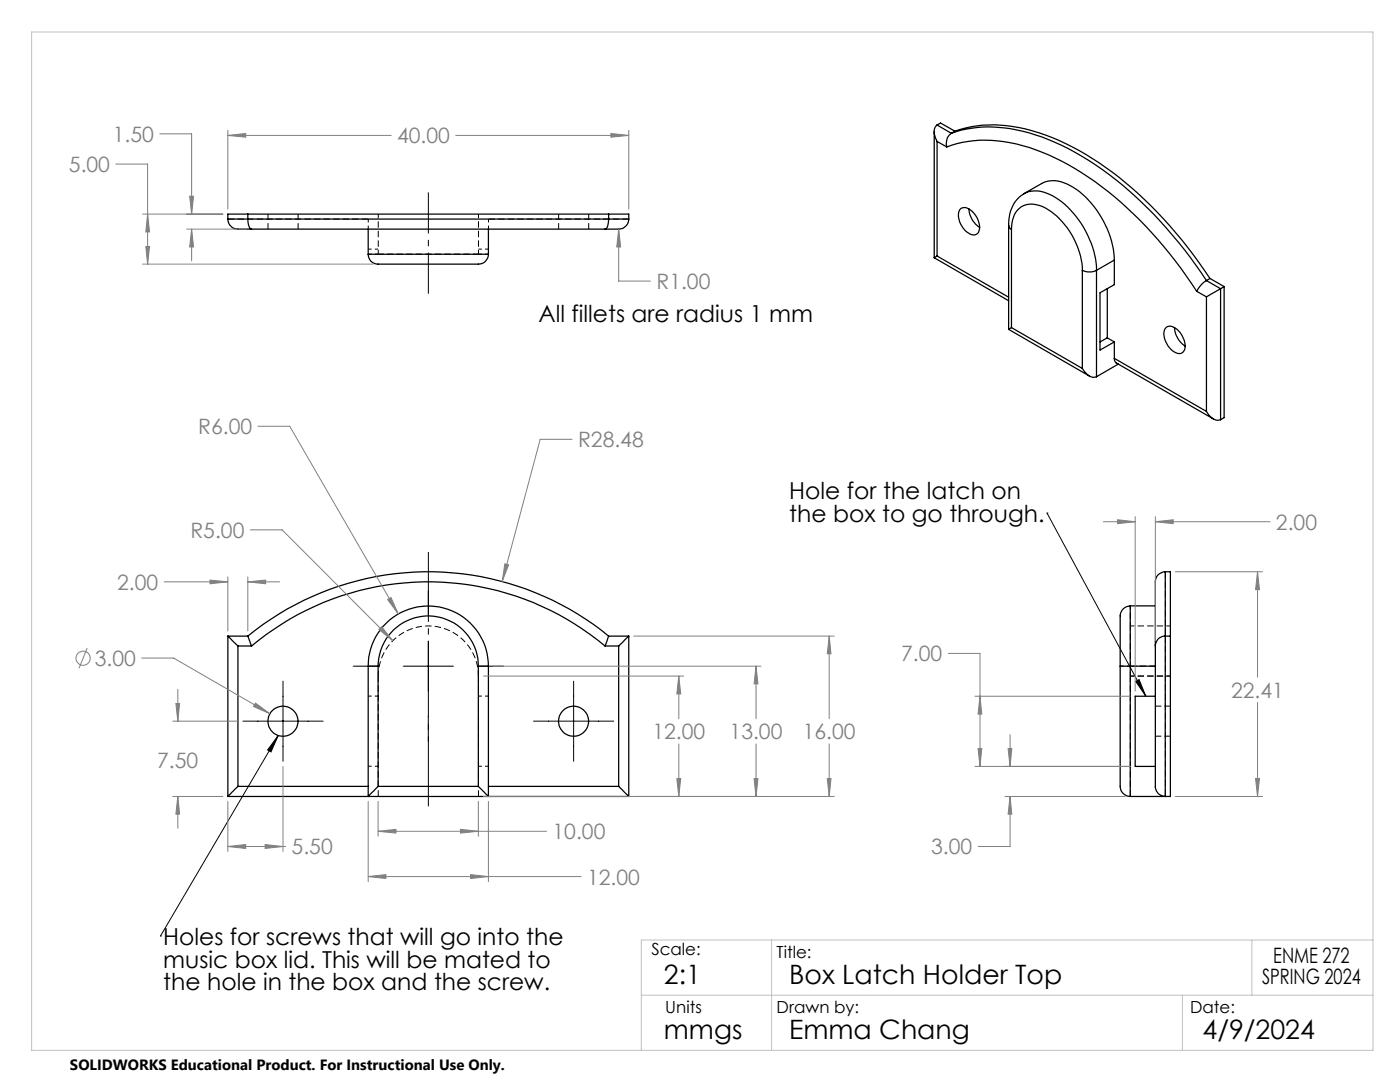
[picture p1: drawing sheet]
<svg xmlns="http://www.w3.org/2000/svg" width="279mm" height="216mm" viewBox="0 0 279 216" stroke-linecap="round" stroke-linejoin="round" font-family="sans-serif">
<path d="M53.5 42.7v3M59.5 45.7v-3M111.5 42.7v3M117.5 45.7v-3M75.5 158.9v-24M95.5 158.9v-24M225.6 158.9v-24M230.6 146.9h3M233.6 140.9h-3" fill="none" stroke="#000" stroke-width=".2" stroke-dasharray="1.3 .6" stroke-dashoffset=".1" stroke-linecap="butt"/>
<path d="M95.5 50.7h-20M95.5 134.9a10 10 0 0 0-10-10 10 10 0 0 0-10 10" fill="none" stroke="#000" stroke-width=".2" stroke-dasharray="1.3 .6" stroke-dashoffset=".2" stroke-linecap="butt"/>
<path d="M73.5 45.7v-2M75.5 49.7h-2M75.5 50.7h-2M97.5 49.7h-2M97.5 43.7v2M97.5 50.7h-2M75.5 138.9h-2M97.5 138.9h-2M225.6 132.9h-2M75.5 152.9h-2M97.5 152.9h-2" fill="none" stroke="#000" stroke-width=".2" stroke-dasharray="1.3 .6" stroke-dashoffset=".6" stroke-linecap="butt"/>
<g fill="none" stroke="#000" stroke-width=".25">
<path d="M186.4 26.2v25.2M187 24.9a2.59 2.59 0 0 0 0 3.3M187 28.2v22.9M187 28.2l1.9 1.1M187 24.9l2.9 1.7M187 24.9l.7-.3 2.9 1.6M188.9 29.3a25.1 25.1 0 0 1 17.8 .6 59 59 0 0 1 22 15.3 88.3 88.3 0 0 1 10.1 12.9M189.9 26.6a25.4 25.4 0 0 1 16.7 .3 57.6 57.6 0 0 1 22.5 14.7 90.2 90.2 0 0 1 11.7 14.4M189.9 26.6a2.32 2.32 0 0 0-1 2.7M190.6 26.2a25.4 25.4 0 0 1 16.7 .3 59.4 59.4 0 0 1 23.8 16 89.7 89.7 0 0 1 10.4 13.1M190.6 26.2l-.7 .4M204.4 38.6l3.5-2a5.6 5.6 0 0 1 5.7 .4 18.7 18.7 0 0 1 8.8 14.9"/>
<path d="M45.5 43.7a2.05 2.05 0 0 0 2 2h2.7M45.5 43.7h4M49.5 43.7h72M49.5 43.7a2.16 2.16 0 0 0 .7 2M49.5 42.7h72M49.5 42.7h-4v1M49.5 42.7v1M50.2 45.7h70.6M73.5 50.7h24M73.5 50.7a2.2 2.2 0 0 0 2.8 2h18.7a2.09 2.09 0 0 0 2.5-2M73.5 45.7v5M97.5 45.7v5"/>
<path d="M121.5 43.7a3.1 3.1 0 0 1-.5 1.9l-.2 .1M121.5 42.7h4v1M121.5 42.7v1M121.5 43.7h4M125.5 43.7a2.05 2.05 0 0 1-2 2h-2.7M186.4 51.4l14.9 8.6M187 51.1l-.6 .3M187 51.1l14.3 8.2M191.7 41.7a2.12 2.12 0 0 1 2.8 1 3.2 3.2 0 0 1 .5 4 2.27 2.27 0 0 1-2.8-1.3 3.3 3.3 0 0 1-.5-3.7zM193.4 41.7a4.6 4.6 0 0 0 2.1 3.7M201.3 44.9a6.6 6.6 0 0 1 3.6-6.5 6.8 6.8 0 0 1 6.4 1.4 18.9 18.9 0 0 1 7.5 14.1M201.3 44.9l.1 .5 .5 .4"/>
<path d="M201.3 44.9v20.8M201.9 45.8a4.7 4.7 0 0 1 2.6-4.8 6.2 6.2 0 0 1 5.9 1.7 15.7 15.7 0 0 1 5.6 11.2M201.9 45.8v19.6M216 53.9a3.3 3.3 0 0 0 2.8 0M216 53.9v19.6M218.8 53.9v21.3M221 57.6v9.8M222.4 51.9v4.9l-2.9 1.6v11.5l2.9-1.7M222.4 51.9l-3.6 2M238.8 58.1l2 1.1M240.8 56a4.9 4.9 0 0 0-2 2.1M240.8 59.2v22.9"/>
<path d="M240.8 56l2.8 1.6M241.5 55.6l-.7 .4M241.5 55.6l2.8 1.6M243.6 57.6l-2.8 1.6M243.6 57.6v26.1M244.3 57.2l-.7 .4M244.3 57.2v26.1l-.7 .4M201.3 65.7l16.1 9.3M201.9 65.4l-.6 .3M201.9 65.4l14.1 8.1M216 73.5a2.77 2.77 0 0 0 2.6 1.7h.2M221 67.4l1.4 .8"/>
<path d="M221 67.4l-1.5 .8M222.4 71.5l.1 .6 .3 .3 19.4 11.2M222.4 68.2v3.3M222.4 71.5l18.4 10.6M223.2 72.6l-4.4 2.6M232.7 65.3a2.14 2.14 0 0 1 2.8 1.1 3.5 3.5 0 0 1 .6 3.8 1.9 1.9 0 0 1-2.7-.8 3.7 3.7 0 0 1-.8-3.9zM234.4 65.4a4.9 4.9 0 0 0 2.1 3.6M240.8 82.1a2.48 2.48 0 0 0 2.8 1.6M232.6 114.1a2.14 2.14 0 0 0-2 2.6v12.2M232.6 114.1h1v12.8M232.6 114.1v12.8M45.5 126.9l2 2"/>
<path d="M45.5 126.9h4M45.5 126.9v32M47.5 128.9v28M47.5 128.9h2.7M49.5 126.9l.7 2M49.5 126.9a56.9 56.9 0 0 1 72 0M50.2 128.9a55 55 0 0 1 70.6 0M73.5 132.9a12 12 0 0 1 12-12 12 12 0 0 1 12 12M73.5 132.9h2M73.5 132.9v26l2-2M75.5 132.9a10 10 0 0 1 10-10 10 10 0 0 1 10 10M75.5 132.9v24"/>
<path d="M95.5 132.9h2M95.5 132.9v24M97.5 132.9v26l-2-2M120.8 128.9h2.7M121.5 126.9l-.7 2M121.5 126.9h4M123.5 128.9v28M125.5 126.9l-2 2M125.5 126.9v32M223.6 132.9h2M223.6 132.9v24a2.05 2.05 0 0 0 2 2M225.6 120.9a2.34 2.34 0 0 0-2 3v9"/>
<path d="M225.6 120.9v12M225.6 120.9h5M225.6 132.9v26M225.6 132.9h5M230.6 138.9h-4v14h4M232.6 126.9v32a1.99 1.99 0 0 1-2-2v-28M232.6 126.9a1.93 1.93 0 0 0-2 2M232.6 126.9h1M233.6 126.9v32h-8M45.5 158.9h80M47.5 156.9l-2 2M47.5 156.9h26"/>
<path d="M75.5 156.9h20M97.5 156.9h26M123.5 156.9l2 2"/>
<circle cx="56.5" cy="143.9" r="3"/>
<circle cx="114.5" cy="143.9" r="3"/>
</g>
<path d="M73.5 43.7h-28M125.5 43.7h-28M225.6 132.9h5" fill="none" stroke="#000" stroke-width=".2" stroke-dasharray="1.3 .6" stroke-linecap="butt"/>
<path d="M75.5 50.7v-8M95.5 50.7v-8M225.6 134.9h8M225.6 134.9v-10M233.6 124.9h-8" fill="none" stroke="#000" stroke-width=".2" stroke-dasharray="1.3 .6" stroke-dashoffset=".4" stroke-linecap="butt"/>
<path d="M232.6 126.9v-12.8M232.6 158.9v-32" fill="none" stroke="#000" stroke-width=".2" stroke-dasharray="1.3 .6" stroke-dashoffset="-.1" stroke-linecap="butt"/>
<path d="M225.6 124.9v-4" fill="none" stroke="#000" stroke-width=".2" stroke-dasharray="1.3 .6" stroke-dashoffset=".5" stroke-linecap="butt"/>
<g fill="none" stroke="#808080" stroke-width=".2">
<path d="M23.1 32.7h6.4v20M31.9 26.7h6.3v16M37.9 39.2h.7l-.4 3.5zM45.5 27l3.5-.4v.8zM45.5 26v15.7M45.5 27h32.6M90.9 27h34.6M121.9 26.6l3.6 .4-3.6 .4zM125.5 26v15.7M28.5 52.7h46M28.5 42.7h16M29.1 49.2h.7l-.3 3.5z"/>
<path d="M29.5 42.7l.3 3.6h-.7zM37.3 45.7h11.9M38.2 45.7l.4 3.6h-.7zM38.2 45.7v6.4M123.5 45.7l.4 3.6h-.8zM123.5 45.7v10.4h6.3M51.5 85.1h6.3l21.7 37.4M114.2 87.7h-6.4l-7.6 28.3M32.8 116.1h12.7M41.9 115.7l3.6 .4-3.6 .4zM45.5 115.1v10.8M49.5 116.1l3.5-.4v.8z"/>
<path d="M49.5 115.1v10.8M49.5 116.1h6.3M50 105.7h6.3l22.1 22.1M77.4 119.6l.6-.4 1.5 3.3zM100.8 112.5l.7 .2-1.3 3.3zM220.2 104.1h6.4M223 103.7l3.6 .4-3.6 .4zM226.6 103.1v34.8M230.6 104.1l3.5-.4v.8zM230.6 103.1v24.8M230.6 104.1h22.9M234.6 114.1h17.4"/>
<path d="M251 114.1l.4 3.6h-.8zM251 114.1v21M17.4 129.3l-1.6 4.1M28.3 131.3h6.3l19.3 11.1M35.5 137.5v6.4M75.6 125.6l.6-.5 2.2 2.7zM96.5 134.9h40M98.5 132.9h53.4M126.5 126.9h40M135.5 134.9l.4 3.6h-.8zM135.5 134.9v8.5M150.9 132.9l.4 3.6h-.8z"/>
<path d="M150.9 132.9v10.5M165.5 126.9l.3 3.6h-.7zM165.5 126.9v16.5M189.2 130.4h6.4v22.5M194.6 138.9h31M195.6 138.9l.3 3.6h-.7zM34.5 158.9h10M34.5 143.9h13M35.1 140.4h.7l-.3 3.5zM35.5 158.9l.3 3.6h-.7zM35.5 158.9v6.4M45.5 159.9v10"/>
<path d="M51 140.3l2.9 2.1-3.3-1.4zM56.5 152.9v17M73.5 159.9v16M75.5 159.9v7M95.5 159.9v7M96.5 158.9h70M97.5 159.9v16M135.1 155.4h.8l-.4 3.5zM135.5 148.4v10.5M150.5 155.4h.8l-.4 3.5zM150.9 148.4v10.5M165.1 155.4h.7l-.3 3.5z"/>
<path d="M165.5 148.4v10.5M194.6 152.9h31M195.2 149.4h.7l-.3 3.5zM200.6 158.9h24M201.2 149.4h.7l-.3 3.5zM201.6 158.9l.3 3.6h-.7zM201.6 158.9v10h-6.4M201.6 146.6v6.3M234.6 158.9h17.4M250.6 155.4h.8l-.4 3.5zM251 140.2v18.7M45.5 168.9l3.5-.4v.8z"/>
<path d="M45.5 168.9h11.5M52.9 168.5l3.6 .4-3.6 .4zM73.5 174.9l3.5-.4v.8zM73.5 174.9h42.5M75.5 165.9l3.5-.4v.7zM75.5 165.9h33.6M91.9 165.5l3.6 .4-3.6 .3zM93.9 174.5l3.6 .4-3.6 .4z"/>
<circle cx="16.6" cy="131.4" r="1.41"/>
</g>
<g fill="none" stroke="#000" stroke-width=".2">
<path d="M85.5 117.9v5M209 102.4h.1M209 102.4l19.7 36.5M56.5 135.9v16M70.5 132.9h5M80.5 132.9h10M85.5 127.9v10M95.5 132.9h5M114.5 135.9v16M226.7 136l.6-.4 1.4 3.3zM48.5 143.9h16M55.5 146.8l-1.4 3.2-.7-.4z"/>
<path d="M55.5 146.8l-23.5 40M85.5 142.9v5M106.5 143.9h16M32 186.8h.1"/>
</g>
<path d="M85.5 110.1v50.8" fill="none" stroke="#000" stroke-width=".2" stroke-dasharray="15.2 1.3 1.3 1.3" stroke-dashoffset="1.3" stroke-linecap="butt"/>
<path d="M85.5 58.6v-20.2" fill="none" stroke="#000" stroke-width=".2" stroke-dasharray="15.2 1.3 1.3 1.3" stroke-dashoffset="7" stroke-linecap="butt"/>
<path d="M6.3 6.4h267.7v203.2h-267.7zM128 198.6h146M154 187.6v22M236 198.6v11M249.8 187.6v11M274 187.6h-146v22" fill="none" stroke="#c0c0c0" stroke-width=".2"/>
<path d="M55.5 146.8l-1.4 3.2-.7-.4zM226.7 136l.6-.4 1.4 3.3z" fill="#000"/>
<path d="M51 140.3l-.4 .7 3.3 1.4zM100.8 112.5l-.6 3.5 1.3-3.3zM77.4 119.6l2.1 2.9-1.5-3.3zM75.6 125.6l2.8 2.2-2.2-2.7zM150.9 132.9l.4 3.6h-.8zM150.5 155.4h.8l-.4 3.5zM73.5 174.9l3.5-.4v.8zM93.9 174.5l3.6 .4-3.6 .4zM41.9 115.7l3.6 .4-3.6 .4zM49.5 116.1l3.5-.4v.8zM135.5 134.9l.4 3.6h-.8zM135.1 155.4h.8l-.4 3.5zM75.5 165.9l3.5-.4v.7zM91.9 165.5l3.6 .4-3.6 .3zM165.5 126.9l.3 3.6h-.7zM165.1 155.4h.7l-.3 3.5zM52.9 168.5l3.6 .4-3.6 .4zM45.5 168.9l3.5-.4v.8zM35.1 140.4h.7l-.3 3.5zM35.5 158.9l.3 3.6h-.7zM195.2 149.4h.7l-.3 3.5zM195.6 138.9l.3 3.6h-.7zM223 103.7l3.6 .4-3.6 .4zM230.6 104.1l3.5-.4v.8zM201.2 149.4h.7l-.3 3.5zM201.6 158.9l.3 3.6h-.7zM251 114.1l.4 3.6h-.8zM250.6 155.4h.8l-.4 3.5zM29.1 49.2h.7l-.3 3.5zM29.5 42.7l.3 3.6h-.7zM37.9 39.2h.7l-.4 3.5zM38.2 45.7l.4 3.6h-.7zM121.9 26.6l3.6 .4-3.6 .4zM45.5 27l3.5-.4v.8zM123.5 45.7l-.4 3.6h.8z" fill="#808080"/>
<g font-size="5.3">
<text x="132.5" y="196.4">2:1</text>
<text x="157.5" y="196.4">Box Latch Holder Top</text>
<text x="132.5" y="207.4">mmgs</text>
<text x="157.5" y="207.4">Emma Chang</text>
<text x="240" y="207.4">4/9/2024</text>
</g>
<g font-size="4.7">
<text x="107.4" y="64.3">All fillets are radius 1 mm</text>
<text x="157.5" y="99.6">Hole for the latch on</text>
<text x="157.5" y="104.1">the box to go through.</text>
<text x="32.6" y="188.5">Holes for screws that will go into the</text>
<text x="32.6" y="193.1">music box lid. This will be mated to</text>
<text x="32.6" y="197.6">the hole in the box and the screw.</text>
</g>
<g font-size="4.2" fill="#808080">
<text x="22.5" y="28.3">1.50</text>
<text x="79.2" y="28.6">40.00</text>
<text x="13.8" y="34.3">5.00</text>
<text x="131" y="57.7">R1.00</text>
<text x="39.5" y="86.6">R6.00</text>
<text x="115.4" y="89.2">R28.48</text>
<text x="38" y="107.3">R5.00</text>
<text x="254.6" y="105.7">2.00</text>
<text x="23.4" y="117.7">2.00</text>
<text x="179.9" y="132">7.00</text>
<text x="18.9" y="132.9">3.00</text>
<text x="245.7" y="139.2">22.41</text>
<text x="130.2" y="147.5">12.00</text>
<text x="145.6" y="147.5">13.00</text>
<text x="160.2" y="147.5">16.00</text>
<text x="31.4" y="153.2">7.50</text>
<text x="110.3" y="167.4">10.00</text>
<text x="58.2" y="170.5">5.50</text>
<text x="185.8" y="170.5">3.00</text>
<text x="117.2" y="176.5">12.00</text>
</g>
<g font-size="4.2">
<text x="251.9" y="196.4">SPRING 2024</text>
<text x="254.1" y="192.2">ENME 272</text>
</g>
<g font-size="3.3">
<text x="130" y="190.6">Scale:</text>
<text x="155" y="191.2">Title:</text>
<text x="132.8" y="202.2">Units</text>
<text x="155" y="202.2">Drawn by:</text>
<text x="237.5" y="202.2">Date:</text>
</g>
<text font-size="3" x="14" y="213.5">SOLIDWORKS Educational Product. For Instructional Use Only.</text>
</svg>
